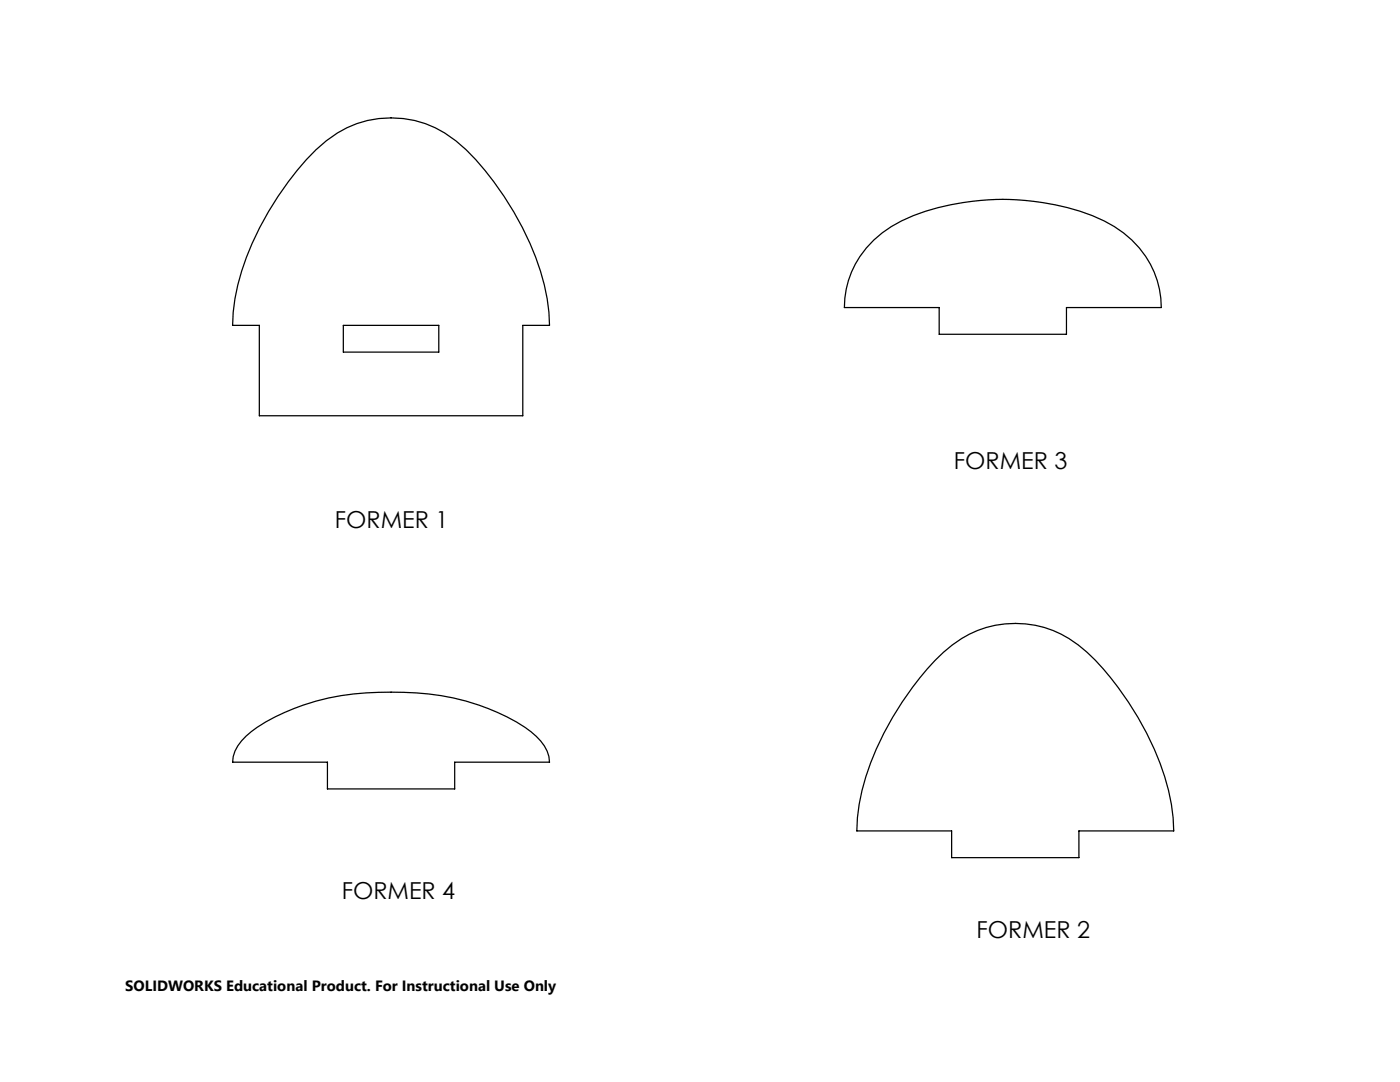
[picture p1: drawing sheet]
<svg xmlns="http://www.w3.org/2000/svg" width="279mm" height="216mm" viewBox="0 0 279 216" stroke-linecap="round" stroke-linejoin="round" font-family="sans-serif">
<path d="M63.1 29.9a20.8 20.8 0 0 1 29.9 0 61 61 0 0 1 15.6 27l.6 2.7 .3 2.7 .2 2.6h-5.4v18.1h-52.5v-18.1h-5.4a46.5 46.5 0 0 1 7.2-22.6 61.4 61.4 0 0 1 9.5-12.4zM174.4 47.9a28.3 28.3 0 0 1 12.8-6.5 50.3 50.3 0 0 1 33.2 2.7 19.3 19.3 0 0 1 11.4 17.3h-19v5.3h-25.4v-5.3h-18.9a18.4 18.4 0 0 1 5.9-13.5zM68.5 64.9h19.1v5.4h-19.1zM186.7 131.7a21.2 21.2 0 0 1 19.9-6.9 22 22 0 0 1 12 6.9 61.5 61.5 0 0 1 14.6 26l.6 2.8 .3 2.7 .1 2.6h-18.9v5.3h-25.4v-5.3h-18.9a46.5 46.5 0 0 1 7.1-22.7 63.5 63.5 0 0 1 8.6-11.4zM49.1 146.9a37.5 37.5 0 0 1 16.5-7.6 67.6 67.6 0 0 1 24.9 0 41.4 41.4 0 0 1 15.4 6.7 8.2 8.2 0 0 1 3.8 6.1h-19v5.3h-25.4v-5.3h-18.9a7.1 7.1 0 0 1 2.7-5.2z" fill="none" stroke="#000" stroke-width=".25"/>
<g font-size="4.7">
<text x="190.4" y="93.5">FORMER 3</text>
<text x="66.8" y="105.4">FORMER 1</text>
<text x="68.2" y="179.4">FORMER 4</text>
<text x="194.9" y="187.1">FORMER 2</text>
</g>
<text font-size="3" x="25" y="197.8">SOLIDWORKS Educational Product. For Instructional Use Only</text>
</svg>
